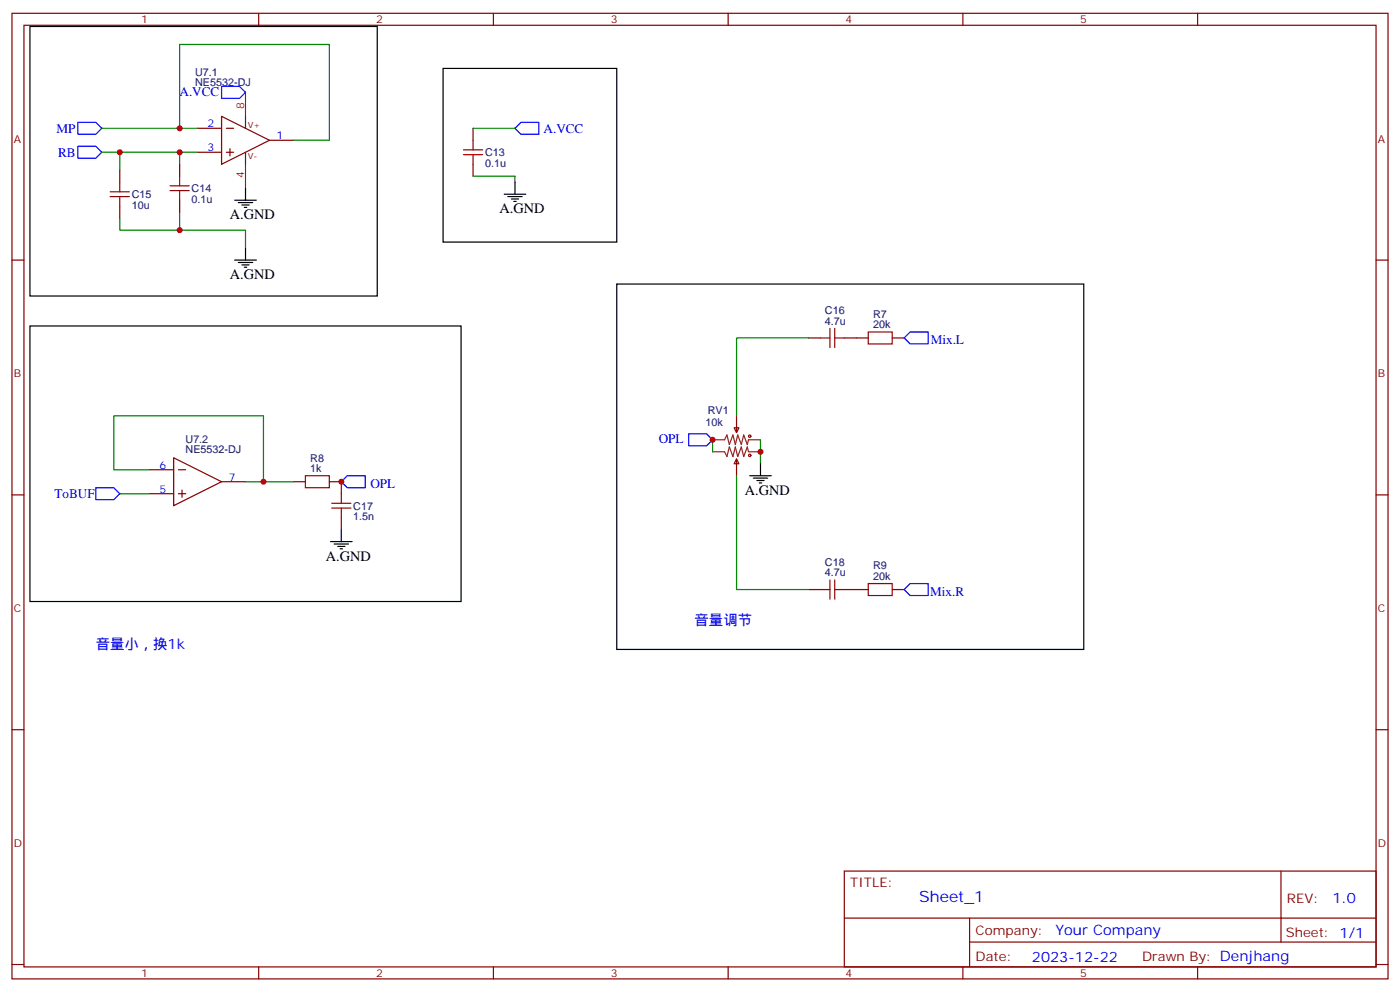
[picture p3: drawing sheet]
<svg xmlns="http://www.w3.org/2000/svg" width="412mm" height="292mm" viewBox="0 0 412 292" stroke-linecap="round" stroke-linejoin="round" font-family="sans-serif">
<g fill="none" stroke="#870000" stroke-width=".35">
<path d="M3.5 3.9h405.4v284.4h-405.4zM7.1 7.4h398.2v277.3h-398.2zM76.2 3.9v3.5M145.3 3.9v3.5M214.5 3.9v3.5M283.6 3.9v3.5M352.8 3.9v3.5M58.2 37.8h7.1M65.3 34.3l14.1 7-14.1 7.1zM66.7 37.8h2.1M72.3 34.3v3.5M139.3 37.8v3.5"/>
<path d="M35.3 50.1v3.6M52.9 48.4v3.5M52.9 58.9v3.6M58.2 44.8h7.1M66.7 44.8h2.1M67.7 43.8v2.1M72.3 44.8v3.6M79.4 41.3h7M139.3 48.4v3.5M3.5 76.6h3.6M35.3 60.7v3.5M405.3 76.6h3.6"/>
<path d="M238.1 99.5h3.6M248.7 99.5h7.1M262.8 99.5h3.5M44.1 138.3h7.1M51.2 134.8l14.1 7.1-14.1 7zM52.6 138.3h2.1M216.3 126h1.4l-.7 1.4zM217 135.1l.7 1.5h-1.4zM217 122.4v5M217 135.1v5M3.5 145.7h3.6M44.1 145.4h7.1"/>
<path d="M52.6 145.4h2.1M53.6 144.3v2.1M65.3 141.9h7M86.4 141.9h3.6M97 141.9h3.5v3.5M100.5 152.4v3.6M405.3 145.7h3.6M238.1 173.6h3.6M248.7 173.6h7.1M262.8 173.6h3.5M3.5 214.9h3.6M405.3 214.9h3.6"/>
<path d="M248.7 256.5h156.6v28.2h-156.6zM377.3 256.5v20.9M248.7 270.4h156.5M285.6 277.4h119.6M285.6 270.4v14.1M3.5 284h3.6M76.2 284.7v3.6M145.3 284.7v3.6M214.5 284.7v3.6M283.6 284.7v3.6M352.8 284.7v3.6M405.3 284h3.6"/>
</g>
<g fill="none" stroke="#000" stroke-width=".35">
<path d="M8.8 7.8h102.3v79.4h-102.3zM130.5 20.1h51.2v51.2h-51.2zM69.1 58.9h6.4M70.2 59.7h4.2M72.3 55.4v3.5M148.5 57.2h6.4M149.6 57.9h4.2M150.6 58.6h2.2M151.3 59.3h.7M151.7 53.7v3.5M69.1 76.6h6.4M70.2 77.3h4.2"/>
<path d="M71.3 78h2.1M71.3 60.4h2.1M72 78.7h.7M72 61.1h.7M72.3 73.1v3.5M8.8 96h127v81.1h-127zM181.7 83.6h137.6v107.6h-137.6zM224 136.6v3.5M97.4 159.5h6.3M100.5 156v3.5M220.8 140.1h6.4M221.9 140.8h4.2"/>
<path d="M223 141.5h2.1M223.7 142.2h.7M98.4 160.2h4.3M99.5 160.9h2.1M100.2 161.6h.7"/>
</g>
<path d="M22.9 36h5.3l1.8 1.8-1.8 1.7h-5.3zM65.3 25.4h5.3l1.7 1.8-1.7 1.8h-5.3zM153.5 36h5.2v3.5h-5.2l-1.8-1.7zM22.9 43.1h5.3l1.8 1.7-1.8 1.8h-5.3zM266.3 99.5l1.8-1.7h5.3v3.5h-5.3zM202.8 127.7h5.3l1.8 1.8-1.8 1.8h-5.3zM28.2 143.6h5.3l1.8 1.8-1.8 1.7h-5.3zM102.3 140.1h5.3v3.5h-5.3l-1.8-1.7zM266.3 173.6l1.8-1.8h5.3v3.6h-5.3z" fill="none" stroke="#00f" stroke-width=".35"/>
<g fill="none" stroke="#a10000" stroke-width=".35">
<path d="M32.5 56.5h5.6M32.5 57.9h5.6M35.3 53.7v2.8M35.3 57.9v2.8M50.1 56.1h5.6M50.1 54.7h5.6M52.9 51.9v2.8M52.9 56.1v2.8M136.5 45.5h5.7M136.5 44.1h5.7M139.3 41.3v2.8M139.3 45.5v2.9"/>
<path d="M241.7 99.5h2.8M244.5 96.7v5.6M245.9 99.5h2.8M245.9 96.7v5.6M255.8 97.8h7v3.5h-7zM90 140.1h7v3.5h-7zM97.7 149.6h5.7M97.7 148.2h5.7M100.5 145.4v2.8M100.5 149.6v2.8M241.7 173.6h2.8M244.5 170.8v5.6"/>
<path d="M245.9 170.8v5.6M245.9 173.6h2.8M255.8 171.8h7v3.6h-7z"/>
<circle cx="220.8" cy="128.4" r=".35"/>
<circle cx="220.8" cy="134.1" r=".35"/>
</g>
<g fill="none" stroke="#008700" stroke-width=".35">
<path d="M30 37.8h28.2M52.9 37.8v-24.7h44.1v28.2h-10.6M139.3 37.8h12.4M30 44.8h28.2M35.3 44.8v5.3M52.9 44.8v3.6M139.3 51.9h12.4v1.8M52.9 67.8h19.4v5.3M52.9 62.5v5.3h-17.6v-3.6M238.1 99.5h-21.1v22.9M44.1 138.3h-10.6v-15.9h44.1v19.5h-5.3M209.9 129.5v3.5"/>
<path d="M224 129.5v7.1M35.3 145.4h8.8M77.6 141.9h8.8M217 140.1v33.5h21.1"/>
</g>
<path d="M72.3 27.2v7.1M72.3 48.4v7" fill="none" stroke="#f00" stroke-width=".35"/>
<path d="M209.9 129.5h3.5l.7-1.4 .7 2.8 1.1-2.8 .7 2.8 .7-2.8 1.1 2.8 .7-2.8 1 2.8 .4-1.4h3.5M209.9 133h3.5l.7 1.4 .7-2.8 1.1 2.8 .7-2.8 .7 2.8 1.1-2.8 .7 2.8 1-2.8 .4 1.4h3.5" fill="none" stroke="#8c2424" stroke-width=".35"/>
<g fill="#c00">
<circle cx="100.5" cy="141.9" r=".88"/>
<circle cx="52.9" cy="67.8" r=".88"/>
<circle cx="52.9" cy="44.8" r=".88"/>
<circle cx="35.3" cy="44.8" r=".88"/>
<circle cx="52.9" cy="37.8" r=".88"/>
<circle cx="77.6" cy="141.9" r=".88"/>
<circle cx="209.9" cy="129.5" r=".88"/>
<circle cx="224" cy="133" r=".88"/>
</g>
<text font-size="4.6" fill="#00f" x="270.8" y="265.5">Sheet_1</text>
<g font-size="4.2">
<text x="67.7" y="64.6">A.GND</text>
<text x="147.1" y="62.8">A.GND</text>
<text x="67.7" y="82.2">A.GND</text>
<text x="219.4" y="145.7">A.GND</text>
<text x="96" y="165.1">A.GND</text>
</g>
<g font-size="4.2" fill="#00f">
<text x="204.6" y="184.2">音量调节</text>
<text x="28.2" y="191.2">音量小，换1k</text>
<text x="392.5" y="265.8">1.0</text>
<text x="310.9" y="275.3">Your Company</text>
<text x="304" y="283.1">2023-12-22</text>
</g>
<g font-size="3.9" fill="#00f">
<text x="52.9" y="28.4">A.VCC</text>
<text x="16.6" y="39.1">MP</text>
<text x="160.1" y="39">A.VCC</text>
<text x="17.1" y="46.1">RB</text>
<text x="274.2" y="101.3">Mix.L</text>
<text x="194" y="130.4">OPL</text>
<text x="109.1" y="143.6">OPL</text>
<text x="16" y="146.6">ToBUF</text>
<text x="274" y="175.4">Mix.R</text>
</g>
<g font-size="3.9" fill="#800">
<text x="250.5" y="261.1">TITLE:</text>
<text x="379.1" y="265.8">REV:</text>
<text x="287.4" y="275.3">Company:</text>
<text x="378.7" y="275.9">Sheet: 1/1</text>
<text x="287.4" y="283">Date:</text>
<text x="336.4" y="283.1">Drawn By: Denjhang</text>
</g>
<g font-size="3.2" fill="#800">
<text x="41.6" y="6.9">1</text>
<text x="110.8" y="6.9">2</text>
<text x="179.9" y="6.9">3</text>
<text x="249.1" y="6.9">4</text>
<text x="318.2" y="6.9">5</text>
<text x="4.1" y="42">A</text>
<text x="405.9" y="42">A</text>
<text x="4.1" y="111.2">B</text>
<text x="405.9" y="111.2">B</text>
<text x="4.1" y="180.3">C</text>
<text x="405.9" y="180.3">C</text>
<text x="4.1" y="249.4">D</text>
<text x="405.9" y="249.4">D</text>
<text x="41.6" y="287.7">1</text>
<text x="110.8" y="287.7">2</text>
<text x="179.9" y="287.7">3</text>
<text x="249.1" y="287.7">4</text>
<text x="318.2" y="287.7">5</text>
</g>
<g font-size="3.2" fill="#000080">
<text x="57.5" y="22.4">U7.1</text>
<text x="57.5" y="25.4">NE5532-DJ</text>
<text x="142.9" y="46">C13</text>
<text x="142.9" y="49.1">0.1u</text>
<text x="38.8" y="58.3">C15</text>
<text x="56.4" y="59.8">0.1u</text>
<text x="56.4" y="56.6">C14</text>
<text x="38.8" y="61.5">10u</text>
<text x="243" y="95.6">4.7u</text>
<text x="243" y="92.6">C16</text>
<text x="257.2" y="93.5">R7</text>
<text x="257.2" y="96.7">20k</text>
<text x="207.8" y="125.3">10k</text>
<text x="208.5" y="121.8">RV1</text>
<text x="54.7" y="130.5">U7.2</text>
<text x="54.7" y="133.5">NE5532-DJ</text>
<text x="91.4" y="136">R8</text>
<text x="91.4" y="139">1k</text>
<text x="104.1" y="153.2">1.5n</text>
<text x="104.1" y="150.1">C17</text>
<text x="243" y="166.7">C18</text>
<text x="257.2" y="167.6">R9</text>
<text x="243" y="169.7">4.7u</text>
<text x="257.2" y="170.8">20k</text>
</g>
<g font-size="3.2" fill="#f00">
<text x="72" y="32.1" transform="rotate(-90 72 32.1)">8</text>
<text x="72" y="52.5" transform="rotate(-90 72 52.5)">4</text>
</g>
<g font-size="3.2" fill="#00f">
<text x="61.1" y="37.4">2</text>
<text x="81.5" y="41">1</text>
<text x="61.1" y="44.5">3</text>
<text x="47" y="138">6</text>
<text x="67.4" y="141.5">7</text>
<text x="47" y="145">5</text>
</g>
<g font-size="2.5" fill="#800">
<text x="73" y="37.8">V+</text>
<text x="73" y="47">V-</text>
</g>
</svg>
